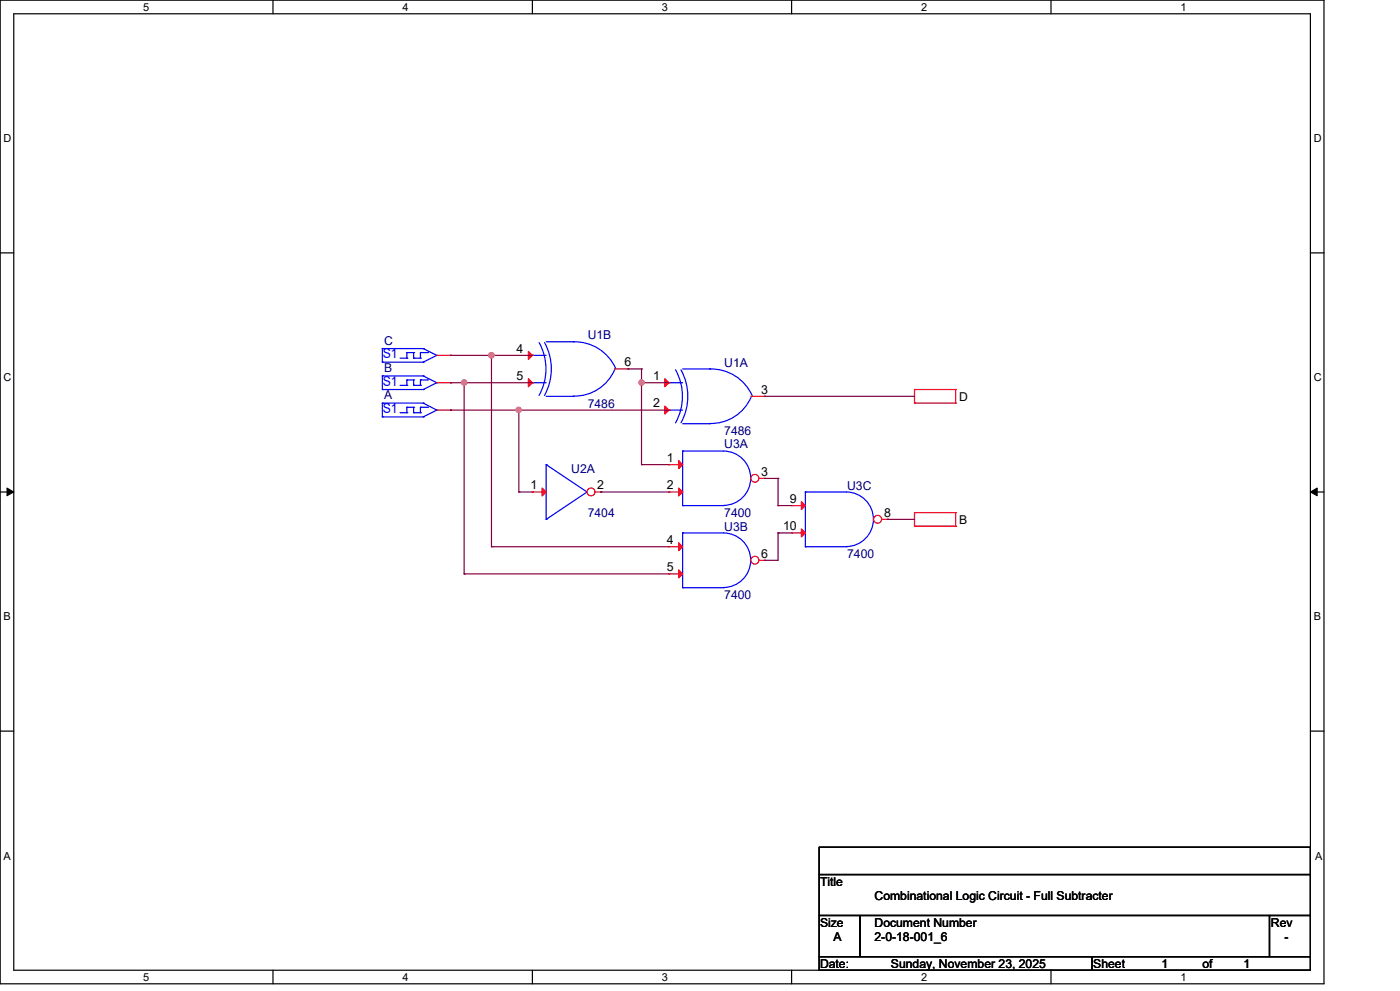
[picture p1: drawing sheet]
<svg xmlns="http://www.w3.org/2000/svg" width="297mm" height="210mm" viewBox="0 0 297 210" stroke-linecap="round" stroke-linejoin="round" font-family="sans-serif">
<g fill="none" stroke="#000" stroke-width=".25">
<path d="M0 0h280.6v208.4h-280.6zM2.9 2.9h274.8v202.6h-274.8zM57.8 0v2.9M112.8 0v2.9M167.8 0v2.9M222.7 0v2.9M0 53.6h2.9M277.7 53.6h2.9M0 104.2h2.9M277.7 104.2h2.9M0 154.9h2.9M277.7 154.9h2.9"/>
<path d="M173.6 179.4h104.1v5.8h-104.1zM173.6 185.2h104.1v8.7h-104.1zM173.6 193.9h8.7v8.7h-8.7zM182.3 193.9h86.7v8.7h-86.7zM269 193.9h8.7v8.7h-8.7zM57.8 205.5v2.9M112.8 205.5v2.9M167.8 205.5v2.9M173.6 202.6h57.8v2.9h-57.8zM222.7 205.5v2.9M231.4 202.6h46.3v2.9h-46.3z"/>
</g>
<path d="M1.5 103.4l1.4 .8-1.4 .8zM277.7 104.2l1.4-.8v1.6z" fill="#000" stroke="#000" stroke-width=".21"/>
<g fill="none" stroke="#f00" stroke-width=".25">
<path d="M193.8 85.4h.1M193.8 82.5h.1M193.8 82.5v2.9M193.8 82.5h8.7M193.8 85.4h8.7M202.5 82.5h.1M202.5 85.4h.1M202.5 82.5v2.9M167.8 107.1h.1M167.8 112.9h.1M167.8 107.1h2.9M167.8 112.9h2.9"/>
<path d="M193.8 111.4h.1M193.8 108.6h.1M193.8 108.6h8.7M193.8 111.4h8.7M193.8 108.6v2.8M202.5 108.6h.1M202.5 111.4h.1M202.5 108.6v2.8"/>
</g>
<path d="M170.7 115.8h.1M170.7 104.2h8.6a5.8 5.8 0 0 1 5.8 5.8 5.8 5.8 0 0 1-5.8 5.8M170.7 104.2h.1M170.7 104.2v11.6M170.7 115.8h8.6M179.3 115.8h.1" fill="none" stroke="#00f" stroke-width=".25"/>
<g fill="#f00" stroke="#f00" stroke-width=".25">
<path d="M169.8 106.2l.9 .9-.9 .8z"/>
<path d="M169.8 112l.9 .9-.9 .8z"/>
</g>
<circle cx="186" cy="110" r=".84" fill="#fff" stroke="#f00" stroke-width=".25"/>
<path d="M112.8 104.2h.1M112.8 104.2h2.9M186.9 110h1.2M188.1 110h.1" fill="none" stroke="#f00" stroke-width=".25"/>
<path d="M115.7 98.4h.1M115.7 98.4v11.6M115.7 98.4l8.7 5.8M115.7 110h.1M124.4 104.2h.1M124.4 104.2l-8.7 5.8" fill="none" stroke="#00f" stroke-width=".25"/>
<path d="M114.9 103.4l.8 .8-.8 .9z" fill="#f00" stroke="#f00" stroke-width=".25"/>
<circle cx="125.3" cy="104.2" r=".84" fill="#fff" stroke="#f00" stroke-width=".25"/>
<path d="M112.8 75.3h.1M130.2 78.1h2.9M133.1 78.1h.1M112.8 81.1h.1M141.7 98.4h.1M141.7 98.4h3M126.1 104.2h1.2M127.3 104.2h.1M141.7 104.2h.1M141.7 104.2h3" fill="none" stroke="#f00" stroke-width=".25"/>
<g fill="none" stroke="#00f" stroke-width=".25">
<path d="M112.8 75.3h.1M112.8 75.3h2.9M114.3 72.6a11.5 11.5 0 0 1-.1 11.2M115.4 72.6a11.6 11.6 0 0 1 0 11.2M115.7 72.4h5.8M121.5 72.4h.1M121.5 72.4a9.5 9.5 0 0 1 9 5.6M130.3 78.2a9.2 9.2 0 0 1-8.8 5.7M112.8 81.1h.1M112.8 81.1h2.9M115.7 83.9h5.8M121.5 83.9h.1"/>
<path d="M144.7 95.5h8.6a5.8 5.8 0 0 1 5.8 5.8 5.8 5.8 0 0 1-5.8 5.7M144.7 95.5h.1M144.7 95.5v11.6M144.7 107.1h.1M144.7 107.1h8.6M153.3 107.1h.1"/>
</g>
<g fill="#f00" stroke="#f00" stroke-width=".25">
<path d="M112 74.4l.8 .9-.8 .8z"/>
<path d="M112 80.2l.8 .9-.8 .8z"/>
<path d="M143.8 97.6l.9 .8-.9 .9z"/>
<path d="M143.8 103.4l.9 .8-.9 .9z"/>
</g>
<circle cx="160" cy="101.3" r=".84" fill="#fff" stroke="#f00" stroke-width=".25"/>
<g fill="none" stroke="#f00" stroke-width=".25">
<path d="M92.6 75.3h2.9M95.5 75.3h.1M92.6 86.9h2.9M95.5 86.9h.1M141.7 81.1h.1M141.7 86.9h.1M159.1 83.9h2.9M162 83.9h.1M141.7 115.8h.1M141.7 115.8h3M160.9 101.3h1.1M162 101.3h.1"/>
<path d="M141.7 121.6h.1M141.7 121.6h3"/>
</g>
<g fill="none" stroke="#00f" stroke-width=".25">
<path d="M81 73.8h.1M81 76.7h.1M81 76.7h8.7M81 73.8h8.7M81 73.8v2.9M84.8 75.9h1.4M86.2 74.7h.1M86.2 75.9h.1M86.2 74.7v1.2M86.2 74.7h1.5M87.7 74.7h.1M87.7 75.9h.1"/>
<path d="M87.7 75.9h1.4M87.7 74.7v1.2M89.1 75.9h.1M89.1 74.7h.1M89.1 74.7h1.5M89.1 74.7v1.2M89.7 76.7h.1M89.7 73.8h.1M89.7 73.8l2.9 1.5M90.6 74.7h.1M92.6 75.3h.1M92.6 75.3l-2.9 1.4"/>
<path d="M143.2 78.3a11.5 11.5 0 0 1 0 11.3M144.3 78.3a11.6 11.6 0 0 1 0 11.2M144.7 78.1h5.7M150.4 78.2a9.5 9.5 0 0 1 9 5.6M150.4 78.1h.1M81 85.4h.1M81 88.3h.1M81 85.4v2.9M81 88.3h8.7M81 85.4h8.7M84.8 87.4h1.4M86.2 86.3h.1"/>
<path d="M86.2 87.4h.1M86.2 86.3v1.1M86.2 86.3h1.5M87.7 86.3h.1M87.7 87.4h.1M87.7 86.3v1.1M87.7 87.4h1.4M89.1 87.4h.1M89.1 86.3h.1M89.1 86.3v1.1M89.1 86.3h1.5M89.7 88.3h.1"/>
<path d="M89.7 85.4h.1M89.7 85.4l2.9 1.5M90.6 86.3h.1M92.6 86.9h.1M92.6 86.9l-2.9 1.4M141.7 81.1h.1M141.7 86.9h.1M141.7 81.1h3M141.7 86.9h3M144.7 89.7h5.7M150.4 89.7h.1M159.2 84a9.2 9.2 0 0 1-8.8 5.7"/>
<path d="M144.7 112.9h8.6a5.8 5.8 0 0 1 5.8 5.8 5.8 5.8 0 0 1-5.8 5.7M144.7 112.9h.1M144.7 112.9v11.6M144.7 124.5h.1M144.7 124.5h8.6M153.3 124.5h.1"/>
</g>
<g fill="#f00" stroke="#f00" stroke-width=".25">
<path d="M140.9 80.2l.8 .9-.8 .8z"/>
<path d="M140.9 86l.8 .9-.8 .8z"/>
<path d="M143.8 115l.9 .8-.9 .9z"/>
<path d="M143.8 120.7l.9 .9-.9 .8z"/>
</g>
<circle cx="160" cy="118.7" r=".84" fill="#fff" stroke="#f00" stroke-width=".25"/>
<path d="M92.6 81.1h2.9M95.5 81.1h.1M160.9 118.7h1.1M162 118.7h.1" fill="none" stroke="#f00" stroke-width=".25"/>
<g fill="none" stroke="#00f" stroke-width=".25">
<path d="M81 79.6h.1M81 79.6h8.7M81 79.6v2.9M89.7 79.6h.1M89.7 79.6l2.9 1.5M81 82.5h.1M81 82.5h8.7M84.8 81.6h1.4M86.2 80.5h.1M86.2 81.6h.1M86.2 80.5v1.1M86.2 80.5h1.5"/>
<path d="M87.7 80.5h.1M87.7 81.6h.1M87.7 81.6h1.4M87.7 80.5v1.1M89.1 81.6h.1M89.1 80.5h.1M89.1 80.5h1.5M89.1 80.5v1.1M89.7 82.5h.1M90.6 80.5h.1M92.6 81.1h.1M92.6 81.1l-2.9 1.4"/>
</g>
<g fill="none" stroke="#800040" stroke-width=".25">
<path d="M95.5 75.3h.1M95.5 75.3h17.3M104.2 75.3h.1M104.2 75.3v40.5M133.1 78.1h.1M133.1 78.1h2.9M136 78.1h.1M136 78.1v20.3M95.5 81.1h.1M95.5 86.9h.1M95.5 81.1h17.3M95.5 86.9h46.2"/>
<path d="M98.4 81.1h.1M98.4 81.1v40.5M109.9 86.9h.1M109.9 86.9v17.3M136 81.1h.1M136 98.4h.1M136 81.1h5.7M136 98.4h5.7M162 83.9h.1M162 83.9h31.8M104.2 115.8h.1M104.2 115.8h37.5"/>
<path d="M109.9 104.2h.1M109.9 104.2h2.9M127.3 104.2h.1M127.3 104.2h14.4M162 101.3h.1M162 118.7h.1M162 101.3h2.9M164.9 101.3h.1M164.9 107.1h.1M164.9 112.9h.1M164.9 101.3v5.8M164.9 112.9v5.8h-2.9"/>
<path d="M164.9 107.1h2.9M164.9 112.9h2.9M188.1 110h.1M188.1 110h5.7M98.4 121.6h.1M98.4 121.6h43.3"/>
</g>
<g fill="#f0f" stroke="#f0f" stroke-width=".25">
<circle cx="109.9" cy="86.8" r=".55"/>
<circle cx="136" cy="81" r=".55"/>
<circle cx="104.1" cy="75.2" r=".57"/>
<circle cx="98.4" cy="81" r=".55"/>
</g>
<g font-size="2.9" fill="#00f">
<text x="81.1" y="75.9">S1</text>
<text x="81.1" y="81.7">S1</text>
<text x="81.1" y="87.5">S1</text>
</g>
<g font-size="2.6" fill="#000080">
<text x="124.5" y="71.8">U1B</text>
<text x="81.4" y="73">C</text>
<text x="153.5" y="77.6">U1A</text>
<text x="81.4" y="78.8">B</text>
<text x="81.4" y="84.6">A</text>
<text x="124.5" y="86.3">7486</text>
<text x="153.5" y="95">U3A</text>
<text x="153.5" y="92.1">7486</text>
<text x="121.1" y="100.2">U2A</text>
<text x="179.5" y="103.7">U3C</text>
<text x="124.5" y="109.5">7404</text>
<text x="153.5" y="109.5">7400</text>
<text x="153.5" y="112.4">U3B</text>
<text x="179.5" y="118.2">7400</text>
<text x="153.5" y="126.9">7400</text>
</g>
<g font-size="2.6">
<text x="109.5" y="74.7">4</text>
<text x="132.4" y="77.6">6</text>
<text x="109.5" y="80.5">5</text>
<text x="138.4" y="80.5">1</text>
<text x="161.3" y="83.4">3</text>
<text x="138.4" y="86.3">2</text>
<text x="203.3" y="84.9">D</text>
<text x="141.3" y="97.8">1</text>
<text x="161.3" y="100.8">3</text>
<text x="112.4" y="103.6">1</text>
<text x="126.6" y="103.6">2</text>
<text x="141.3" y="103.6">2</text>
<text x="167.4" y="106.5">9</text>
<text x="165.9" y="112.3">10</text>
<text x="187.4" y="109.4">8</text>
<text x="203.3" y="111">B</text>
<text x="141.3" y="115.2">4</text>
<text x="161.3" y="118.1">6</text>
<text x="141.3" y="121">5</text>
<text x="173.8" y="187.7">Title</text>
<text x="185.3" y="190.6">Combinational Logic Circuit - Full Subtracter</text>
<text x="173.8" y="196.3">Size</text>
<text x="185.3" y="196.3">Document Number</text>
<text x="269.3" y="196.3">Rev</text>
<text x="176.7" y="199.3">A</text>
<text x="185.3" y="199.3">2-0-18-001_6</text>
<text x="272.2" y="199.3">-</text>
<text x="173.8" y="205.1">Date:</text>
<text x="188.8" y="205.1">Sunday, November 23, 2025</text>
<text x="231.7" y="205.1">Sheet</text>
<text x="246.2" y="205.1">1</text>
<text x="254.8" y="205.1">of</text>
<text x="263.5" y="205.1">1</text>
</g>
<g font-size="2.3">
<text x="30.4" y="2.2">5</text>
<text x="85.3" y="2.2">4</text>
<text x="140.3" y="2.2">3</text>
<text x="195.2" y="2.2">2</text>
<text x="250.2" y="2.2">1</text>
<text x=".8" y="30.1">D</text>
<text x="278.4" y="30.1">D</text>
<text x=".8" y="80.8">C</text>
<text x="278.4" y="80.8">C</text>
<text x=".8" y="131.4">B</text>
<text x="278.4" y="131.4">B</text>
<text x=".8" y="182.2">A</text>
<text x="278.7" y="182.2">A</text>
<text x="30.4" y="207.7">5</text>
<text x="85.3" y="207.7">4</text>
<text x="140.3" y="207.7">3</text>
<text x="195.2" y="207.7">2</text>
<text x="250.2" y="207.7">1</text>
</g>
</svg>
